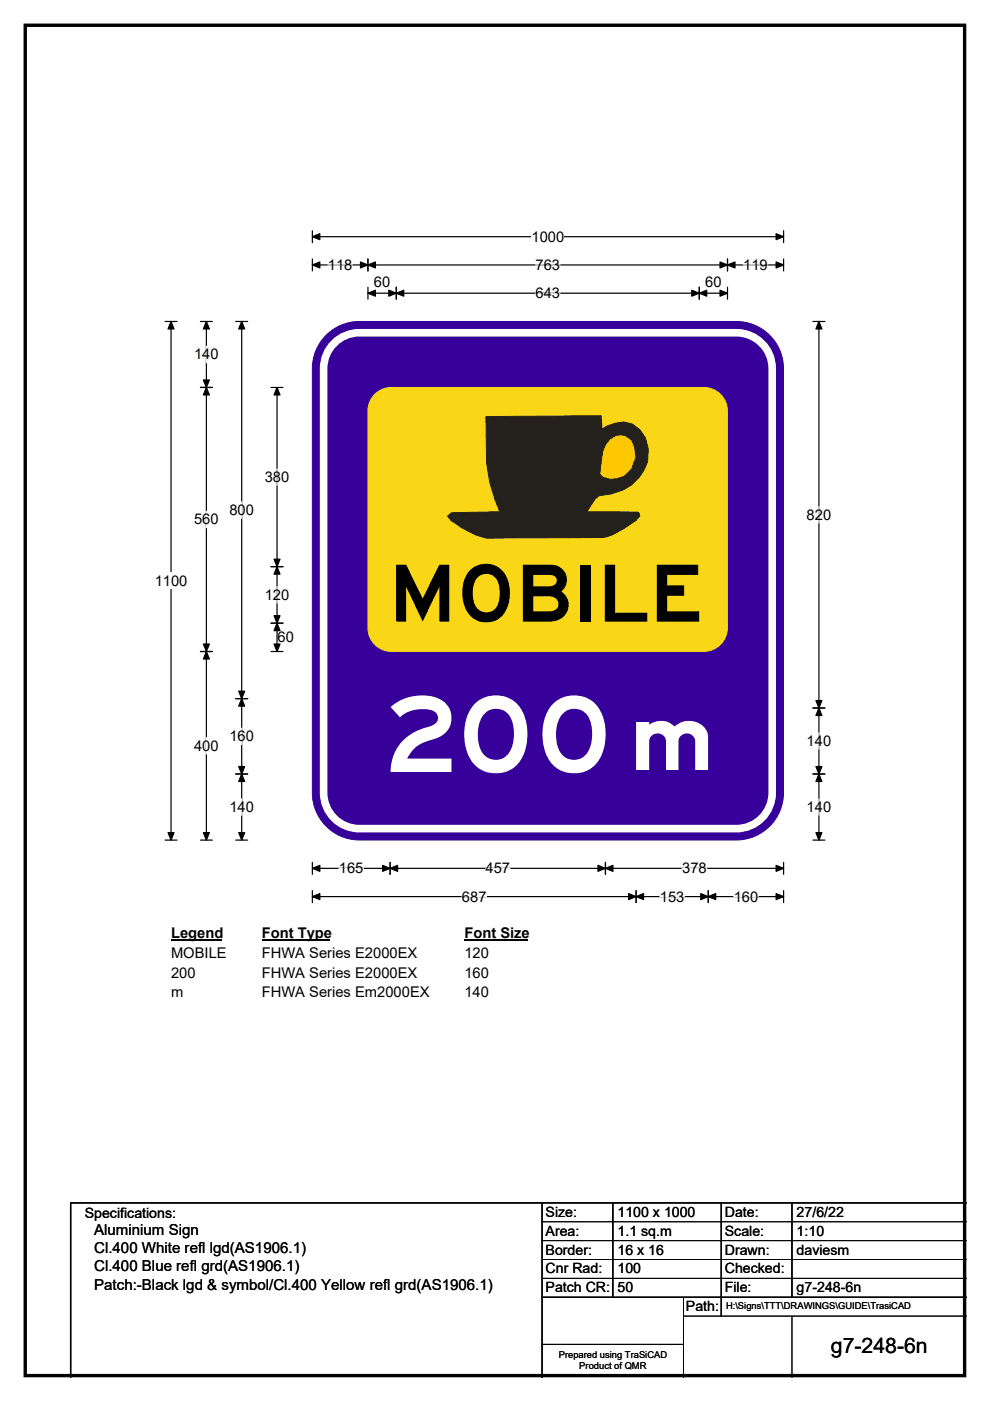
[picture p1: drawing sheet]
<svg xmlns="http://www.w3.org/2000/svg" width="210mm" height="297mm" viewBox="0 0 210 297" stroke-linecap="round" stroke-linejoin="round" font-family="sans-serif">
<path d="M5.4 5.4h199.2v286.3h-199.2z" fill="none" stroke="#000" stroke-width=".72"/>
<path d="M66.3 50.2h99.9M66.3 48.9v2.6M166.2 48.9v2.6" fill="none" stroke="#000" stroke-width=".25"/>
<path d="M66.3 50.2l1.5-.6v1.2zM164.6 49.6l1.6 .6-1.6 .6z" fill="#000" stroke="#000" stroke-width=".25"/>
<path d="M112.8 48.5h6.9v3.4h-6.9z" fill="#fff"/>
<g fill="none" stroke="#000" stroke-width=".25">
<path d="M66.3 56.2h99.9M66.3 54.9v2.5M78 54.9v2.5M154.3 54.9v2.5M166.2 54.9v2.5M35 68.2h2.5M36.3 68.2v109.9M78 60.9v2.5M78 62.2h76.3M84.1 60.9v2.5M148.3 60.9v2.5M154.3 60.9v2.5"/>
<path d="M35 178.1h2.5M66.3 182.8v2.6M66.3 188.8v2.6M66.3 184.1h99.9M66.3 190.1h99.9M82.7 182.8v2.6M128.4 182.8v2.6M134.9 188.8v2.6M150.2 188.8v2.6M166.2 182.8v2.6M166.2 188.8v2.6"/>
</g>
<g fill="#000" stroke="#000" stroke-width=".25">
<path d="M66.3 56.2l1.5-.7v1.3zM78 56.2l1.6-.7v1.3zM76.5 55.5l1.5 .7-1.5 .6zM152.7 55.5l1.6 .7-1.6 .6zM154.3 56.2l1.6-.7v1.3zM164.6 55.5l1.6 .7-1.6 .6zM36.3 68.2l.6 1.5h-1.3zM78 62.2l1.6-.7v1.3zM84.1 62.2l1.5-.7v1.3zM82.5 61.5l1.6 .7-1.6 .6zM146.7 61.5l1.6 .7-1.6 .6zM148.3 62.2l1.6-.7v1.3z"/>
<path d="M152.7 61.5l1.6 .7-1.6 .6zM35.6 176.5h1.3l-.6 1.6zM66.3 184.1l1.5-.6v1.2zM66.3 190.1l1.5-.6v1.2zM82.7 184.1l1.6-.6v1.2zM81.2 183.5l1.5 .6-1.5 .6zM126.8 183.5l1.6 .6-1.6 .6zM128.4 184.1l1.6-.6v1.2zM134.9 190.1l1.6-.6v1.2zM133.3 189.5l1.6 .6-1.6 .6zM148.6 189.5l1.6 .6-1.6 .6zM150.2 190.1l1.6-.6v1.2z"/>
<path d="M164.6 183.5l1.6 .6-1.6 .6zM164.6 189.5l1.6 .6-1.6 .6z"/>
</g>
<path d="M69.6 56.2h5.2M113.6 56.2h5.2M157.6 56.2h5.3M113.6 62.2h5.2M71.9 184.1h5.2M98 190.1h5.2M103 184.1h5.2M140 190.1h5.2M144.7 184.1h5.2M155.6 190.1h5.2" fill="none" stroke="#fff" stroke-width=".25"/>
<path d="M32.8 121.4h7v3.5h-7z" fill="#fff"/>
<g fill="none" stroke="#000" stroke-width=".25">
<path d="M42.5 68.2h2.5M43.8 68.2v109.9M50 68.2h2.5M51.3 68.2v109.9M172.4 68.2h2.6M173.7 68.2v109.9M42.5 82.1h2.5M57.5 82.1h2.5M58.8 82.1v56M42.5 138.1h2.5M57.5 138.1h2.5M57.5 120.1h2.5"/>
<path d="M57.5 132.1h2.5M50 148.1h2.5M172.4 150.1h2.6M42.5 178.1h2.5M50 178.1h2.5M50 164.1h2.5M172.4 178.1h2.6M172.4 164.1h2.6"/>
</g>
<g fill="#000" stroke="#000" stroke-width=".25">
<path d="M43.8 68.2l.6 1.5h-1.3zM51.3 68.2l.6 1.5h-1.3zM173.7 68.2l.6 1.5h-1.2zM43.8 82.1l.6 1.6h-1.3zM43.1 80.6h1.3l-.6 1.5zM58.8 82.1l.6 1.6h-1.3zM43.1 136.5h1.3l-.6 1.6zM43.8 138.1l.6 1.6h-1.3zM58.8 120.1l.6 1.6h-1.3zM58.1 130.5h1.3l-.6 1.6zM58.1 118.6h1.3l-.6 1.5zM58.8 132.1l.6 1.6h-1.3z"/>
<path d="M58.1 136.5h1.3l-.6 1.6zM51.3 148.1l.6 1.6h-1.3zM50.6 146.5h1.3l-.6 1.6zM173.7 150.1l.6 1.6h-1.2zM173.1 148.5h1.2l-.6 1.6zM43.1 176.5h1.3l-.6 1.6zM50.6 162.5h1.3l-.6 1.6zM51.3 164.1l.6 1.6h-1.3zM50.6 176.5h1.3l-.6 1.6zM173.1 162.5h1.2l-.6 1.6zM173.7 164.1l.6 1.6h-1.2zM173.1 176.5h1.2l-.6 1.6z"/>
</g>
<path d="M43.8 73.4v3.5M58.8 99.4v3.5M43.8 108.4v3.5M51.3 106.4v3.5M173.7 107.4v3.5M58.8 124.4v3.5M43.8 156.4v3.5M51.3 154.4v3.5M173.7 155.4v3.5M51.3 169.4v3.4M173.7 169.4v3.4" fill="none" stroke="#fff" stroke-width=".25"/>
<path d="M36.3 196.1h10.7v3.5h-10.7z" fill="#fff"/>
<path d="M36.3 199.4h10.7" fill="none" stroke="#000" stroke-width=".32"/>
<path d="M55.5 196.1h14.4v3.5h-14.4z" fill="#fff"/>
<path d="M55.5 199.4h14.4" fill="none" stroke="#000" stroke-width=".32"/>
<path d="M98.5 196.1h13.5v3.5h-13.5z" fill="#fff"/>
<path d="M98.5 199.4h13.5" fill="none" stroke="#000" stroke-width=".32"/>
<g fill="#fff">
<path d="M36.3 200.3h11.7v3.5h-11.7z"/>
<path d="M55.5 200.3h32.9v3.5h-32.9z"/>
<path d="M98.5 200.3h5.2v3.5h-5.2z"/>
<path d="M36.3 204.5h5.2v3.5h-5.2z"/>
<path d="M55.5 204.5h32.9v3.5h-32.9z"/>
<path d="M98.5 204.5h5.2v3.5h-5.2z"/>
<path d="M36.3 208.7h2.6v3.5h-2.6z"/>
<path d="M55.5 208.7h35.5v3.5h-35.5z"/>
<path d="M98.5 208.7h5.2v3.5h-5.2z"/>
</g>
<path d="M68.8 71.5a10 10 0 0 1 7.4-3.3h80a10 10 0 0 1 10 9.9v90a10 10 0 0 1-10 10h-80a10 10 0 0 1-9.9-10v-90a9.9 9.9 0 0 1 2.5-6.6z" fill-rule="evenodd" fill="#37009b" stroke="#37009b" stroke-width=".21"/>
<path d="M70.5 73.2a7.6 7.6 0 0 1 5.7-2.7h80a7.6 7.6 0 0 1 7.6 7.6v90a7.6 7.6 0 0 1-7.6 7.6h-80a7.6 7.6 0 0 1-7.6-7.6v-90a7.6 7.6 0 0 1 1.9-4.9z" fill="none" stroke="#fff" stroke-width="1.6"/>
<path d="M79.8 83.3a5 5 0 0 1 3.2-1.2h66.3a5 5 0 0 1 5 5v46a5 5 0 0 1-5 5h-66.3a5 5 0 0 1-5-5v-46a5 5 0 0 1 1.8-3.8z" fill-rule="evenodd" fill="#fad716" stroke="#fad716" stroke-width=".21"/>
<path d="M103.1 88.3l24.4-.2 .2 2.9 1.2-.7 1.6-.6a5.2 5.2 0 0 1 6.4 3.1 7.6 7.6 0 0 1-1.2 8.2 11.2 11.2 0 0 1-8.7 4.1l-.8 .8-1.7 2.6 10.7 .1 .4 .2 .1 .6-.8 .9-2.7 1.8-2.2 1.2-1.3 .5-.9 .2-24.7 .1-2.2-.7-2.9-1.4-2.3-1.6-.8-1 .9-.7 10.2-.2-1-2.6-1.1-3.6-.7-4.2z" fill-rule="evenodd" fill="#24211d" stroke="#24211d" stroke-width=".21"/>
<path d="M129.3 93.1a3.1 3.1 0 0 1 5.3 1.7l.3 2.2-.9 2.5a5 5 0 0 1-6.2 1.7l-.6-.7 .6-4.8 .7-1.6z" fill-rule="evenodd" fill="#fdc800" stroke="#24211d" stroke-width=".21"/>
<path d="M115 255v37M130 255v20M153 255v24M168 255v20M205 255h-190v37M115 275h90" fill="none" stroke="#000" stroke-width=".3"/>
<path d="M115 259h90M115 263h90M115 267h90M115 271h90M145 279h60M145 275v17M168 279v13M115 285h30" fill="none" stroke="#000" stroke-width=".21"/>
<text font-size="22.2" fill="#fff" x="81.7" y="163.7">200</text>
<text font-size="19.4" fill="#fff" x="132.1" y="163.3">m</text>
<text font-size="16.7" x="82.5" y="131.8">MOBILE</text>
<text font-size="4.5" x="176.2" y="286.9">g7-248-6n</text>
<g font-size="3.2">
<text x="20" y="261.9">Aluminium Sign</text>
<text x="20" y="265.7">Cl.400 White refl lgd(AS1906.1)</text>
<text x="20" y="269.6">Cl.400 Blue refl grd(AS1906.1)</text>
<text x="20" y="273.4">Patch:-Black lgd &amp; symbol/Cl.400 Yellow refl grd(AS1906.1)</text>
</g>
<g font-size="3.1">
<text x="112.8" y="51.2">1000</text>
<text x="69.6" y="57.2">118</text>
<text x="113.6" y="57.2">763</text>
<text x="157.6" y="57.2">119</text>
<text x="79.3" y="60.8">60</text>
<text x="113.6" y="63.2">643</text>
<text x="149.6" y="60.8">60</text>
<text x="41.2" y="76.2">140</text>
<text x="56.2" y="102.2">380</text>
<text x="41.2" y="111.2">560</text>
<text x="48.7" y="109.2">800</text>
<text x="171.1" y="110.2">820</text>
<text x="32.8" y="124.2">1100</text>
<text x="56.2" y="127.2">120</text>
<text x="58.9" y="136.2">60</text>
<text x="41.2" y="159.2">400</text>
<text x="48.7" y="157.2">160</text>
<text x="171.1" y="158.2">140</text>
<text x="48.7" y="172.2">140</text>
<text x="171.1" y="172.2">140</text>
<text x="71.9" y="185.2">165</text>
<text x="103" y="185.2">457</text>
<text x="144.7" y="185.2">378</text>
<text x="98" y="191.2">687</text>
<text x="140" y="191.2">153</text>
<text x="155.6" y="191.2">160</text>
<text x="36.3" y="198.9">Legend</text>
<text x="36.3" y="203.1">MOBILE</text>
<text x="55.5" y="198.9">Font Type</text>
<text x="55.5" y="203.1">FHWA Series E2000EX</text>
<text x="98.5" y="198.9">Font Size</text>
<text x="98.5" y="203.1">120</text>
<text x="36.3" y="207.3">200</text>
<text x="55.5" y="207.3">FHWA Series E2000EX</text>
<text x="98.5" y="207.3">160</text>
<text x="36.3" y="211.5">m</text>
<text x="55.5" y="211.5">FHWA Series Em2000EX</text>
<text x="98.5" y="211.5">140</text>
</g>
<g font-size="3">
<text x="115.7" y="258">Size:</text>
<text x="131" y="258">1100 x 1000</text>
<text x="153.7" y="258">Date:</text>
<text x="169" y="258">27/6/22</text>
<text x="18" y="258.2">Specifications:</text>
<text x="115.7" y="262">Area:</text>
<text x="131" y="262">1.1 sq.m</text>
<text x="153.7" y="262">Scale:</text>
<text x="169" y="262">1:10</text>
<text x="115.7" y="266">Border:</text>
<text x="115.7" y="270">Cnr Rad:</text>
<text x="131" y="266">16 x 16</text>
<text x="131" y="270">100</text>
<text x="153.7" y="266">Drawn:</text>
<text x="153.7" y="270">Checked:</text>
<text x="169" y="266">daviesm</text>
<text x="115.7" y="274">Patch CR:</text>
<text x="131" y="274">50</text>
<text x="153.7" y="274">File:</text>
<text x="169" y="274">g7-248-6n</text>
<text x="145.5" y="278">Path:</text>
</g>
<g font-size="2">
<text x="154" y="277.6">H:\Signs\TTT\DRAWINGS\GUIDE\TrasiCAD</text>
<text x="118.5" y="287.8">Prepared using TraSiCAD</text>
<text x="122.9" y="290.2">Product of QMR</text>
</g>
</svg>
